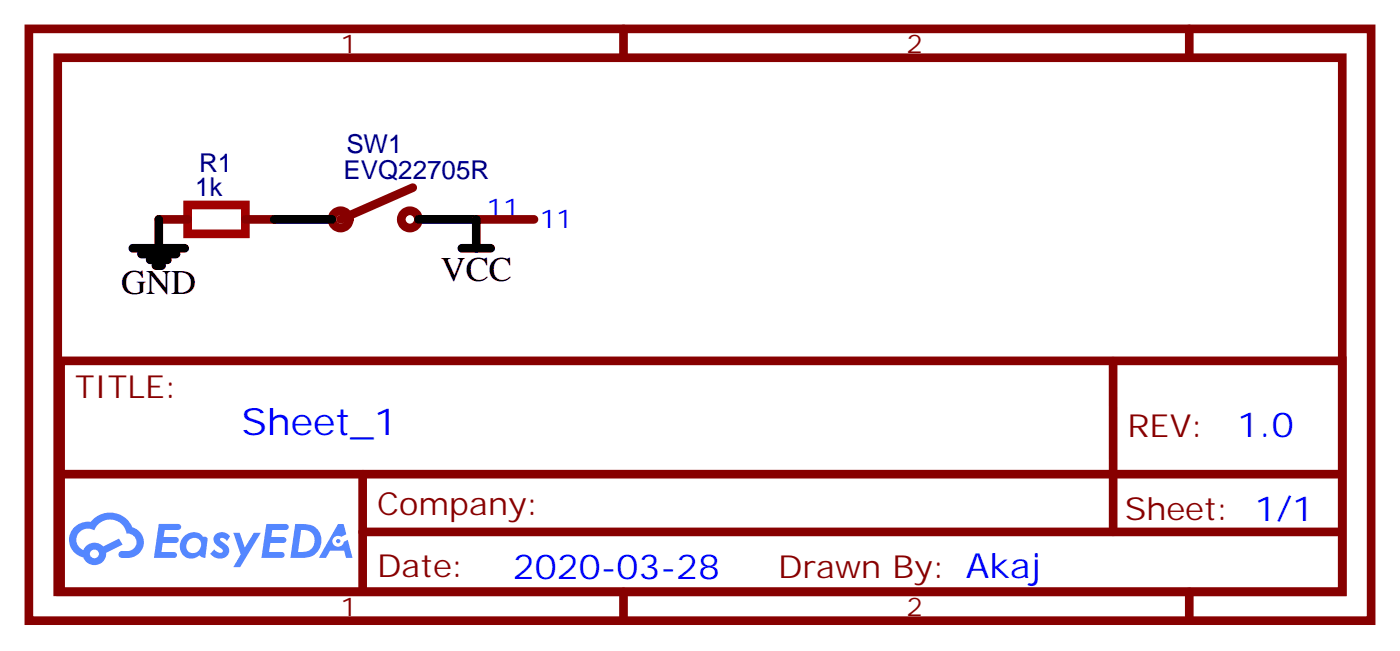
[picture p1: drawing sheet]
<svg xmlns="http://www.w3.org/2000/svg" width="171mm" height="80mm" viewBox="0 0 171 80" stroke-linecap="round" stroke-linejoin="round" font-family="sans-serif">
<path d="M3.5 3.5h164.1v72.3h-164.1zM7.1 7.1h156.9v65.2h-156.9zM76.2 3.5v3.6M145.3 3.5v3.6M7.4 44.1h156.6v28.2h-156.6zM7.4 57.9h156.5M44.3 57.9v14.2M136 44.1v20.9M44.3 65h119.6M76.2 72.3v3.5M145.3 72.3v3.5" fill="none" stroke="#870000" stroke-width="1.1"/>
<g fill="#5487ff">
<path d="M26.4 65.3a1.22 1.22 0 0 1 1.7 .2l-.4 .6-.4-.4-.3 .1-.1 .2a2.96 2.96 0 0 1 1.1 1.1 1.14 1.14 0 0 1-.7 1.1 1.14 1.14 0 0 1-1.2-.2l-.4-.3 .5-.6a.66 .66 0 0 0 1 .3v-.3a2.71 2.71 0 0 1-1.1-1 .78 .78 0 0 1 .3-.8z"/>
<path d="M19.4 64h1.5a1.22 1.22 0 0 1 1.2 .2 .37 .37 0 0 1-.3 .6h-1.7l-.1 .8h1.5a.37 .37 0 0 1 .3 .4 .37 .37 0 0 1-.3 .4h-1.6l-.2 1.1h.8a1.15 1.15 0 0 1 1.1 .1 .36 .36 0 0 1-.3 .6h-2.5z"/>
<path d="M32.5 64h1.6a1.23 1.23 0 0 1 1.1 .2 .37 .37 0 0 1-.3 .6h-1.6l-.2 .8h1.6a.37 .37 0 0 1 .3 .4 .37 .37 0 0 1-.4 .4h-1.6l-.1 1.1h.7a1.15 1.15 0 0 1 1.1 .1 .36 .36 0 0 1-.3 .6h-2.4z"/>
<path d="M41.3 64h.7l.3 1.3-.6 .3a.69 .69 0 0 0-1 .3 .69 .69 0 0 0 .4 .9 .69 .69 0 0 0 .9-.6l.5-.2 .6 2.2h-.8l-.2-.9h-1.8l-.5 .9h-.8z"/>
<path d="M28.5 65.1h.8l.6 1.8 1.1-1.8h.9l-2.6 4.2h-.8l.9-1.5z"/>
<path d="M36.1 64l-.6 4.2a5.9 5.9 0 0 0 2.7-.3 2.09 2.09 0 0 0 1-2.5 2.09 2.09 0 0 0-2.4-1.4zM36.8 64.8a1.36 1.36 0 0 1 1.7 1.2 1.36 1.36 0 0 1-1.4 1.4l-.7 .1z"/>
<path d="M22.4 65.6a1.5 1.5 0 0 0-.3 1.9 1.5 1.5 0 0 0 1.8 .7l.5-.4 .3 .3 .4 .1 .3-2.3-.2-.3h-.1a.53 .53 0 0 1-.6-.3 1.63 1.63 0 0 0-2.1 .3zM23.1 66a.88 .88 0 0 1 1.3-.1 .88 .88 0 0 1-.1 1.3 .89 .89 0 0 1-1.3 .2 .89 .89 0 0 1 .1-1.4z"/>
<path d="M9.1 64.4a2.18 2.18 0 0 0 1.1 3.7 1.44 1.44 0 0 0 1.6 .9 1.44 1.44 0 0 0 1.2-1.4l2-1.1-.5-.7-1.9 1a1.47 1.47 0 0 0-2.4 .4 1.39 1.39 0 0 1-.7-1.9 1.39 1.39 0 0 1 2-.5 2.08 2.08 0 0 1 2.2-1.3 2.08 2.08 0 0 1 1.8 1.7 1.07 1.07 0 0 1 1.2 1 1.07 1.07 0 0 1-1 1.1h-.7a.43 .43 0 0 0-.5 .4 .43 .43 0 0 0 .4 .5 2.17 2.17 0 0 0 2.7-1.9 1.93 1.93 0 0 0-1.4-1.9 2.98 2.98 0 0 0-5.1-.6l-.3-.1a2.38 2.38 0 0 0-1.7 .7zM11 67.7a.55 .55 0 0 1 1.1 0 .55 .55 0 0 1-1.1 0z"/>
<circle cx="41.3" cy="66.1" r=".26"/>
</g>
<path d="M22.9 25h7.1v3.6h-7.1z" fill="none" stroke="#a10000" stroke-width="1.1"/>
<g fill="none" stroke="#870000" stroke-width="1.1">
<path d="M19.4 26.8h3.5M30 26.8h3.5M50.4 22.9l-8.8 3.9M58.2 26.8h7.1"/>
<circle cx="41.6" cy="26.8" r="1.06"/>
<circle cx="50.1" cy="26.8" r="1.06"/>
</g>
<path d="M16.2 30.3h6.4M17.3 31h4.2M18.3 31.7h2.2M19 32.5h.8M19.4 26.8v3.5M33.5 26.8h7.1M51.2 26.8h7v3.5M56.4 30.3h3.6" fill="none" stroke="#000" stroke-width="1.1"/>
<text font-size="4.6" fill="#00f" x="29.5" y="53.1">Sheet_1</text>
<g font-size="4.2">
<text x="14.8" y="36">GND</text>
<text x="53.9" y="34.4">VCC</text>
</g>
<g font-size="4.2" fill="#00f">
<text x="151.2" y="53.4">1.0</text>
<text x="62.7" y="70.7">2020-03-28</text>
</g>
<g font-size="3.9" fill="#800">
<text x="9.2" y="48.7">TITLE:</text>
<text x="137.8" y="53.4">REV:</text>
<text x="46.1" y="62.9">Company:</text>
<text x="137.4" y="63.5">Sheet: 1/1</text>
<text x="46.1" y="70.6">Date:</text>
<text x="95.1" y="70.6">Drawn By: Akaj</text>
</g>
<g font-size="3.2" fill="#800">
<text x="41.6" y="6.5">1</text>
<text x="110.8" y="6.5">2</text>
<text x="41.6" y="75.3">1</text>
<text x="110.8" y="75.3">2</text>
</g>
<g font-size="3.2" fill="#000080">
<text x="23.9" y="24">1k</text>
<text x="24.3" y="21">R1</text>
<text x="42" y="21.9">EVQ22705R</text>
<text x="42.3" y="18.7">SW1</text>
</g>
<g font-size="3.2" fill="#00f">
<text x="59.5" y="26.5">11</text>
<text x="66" y="27.9">11</text>
</g>
</svg>
